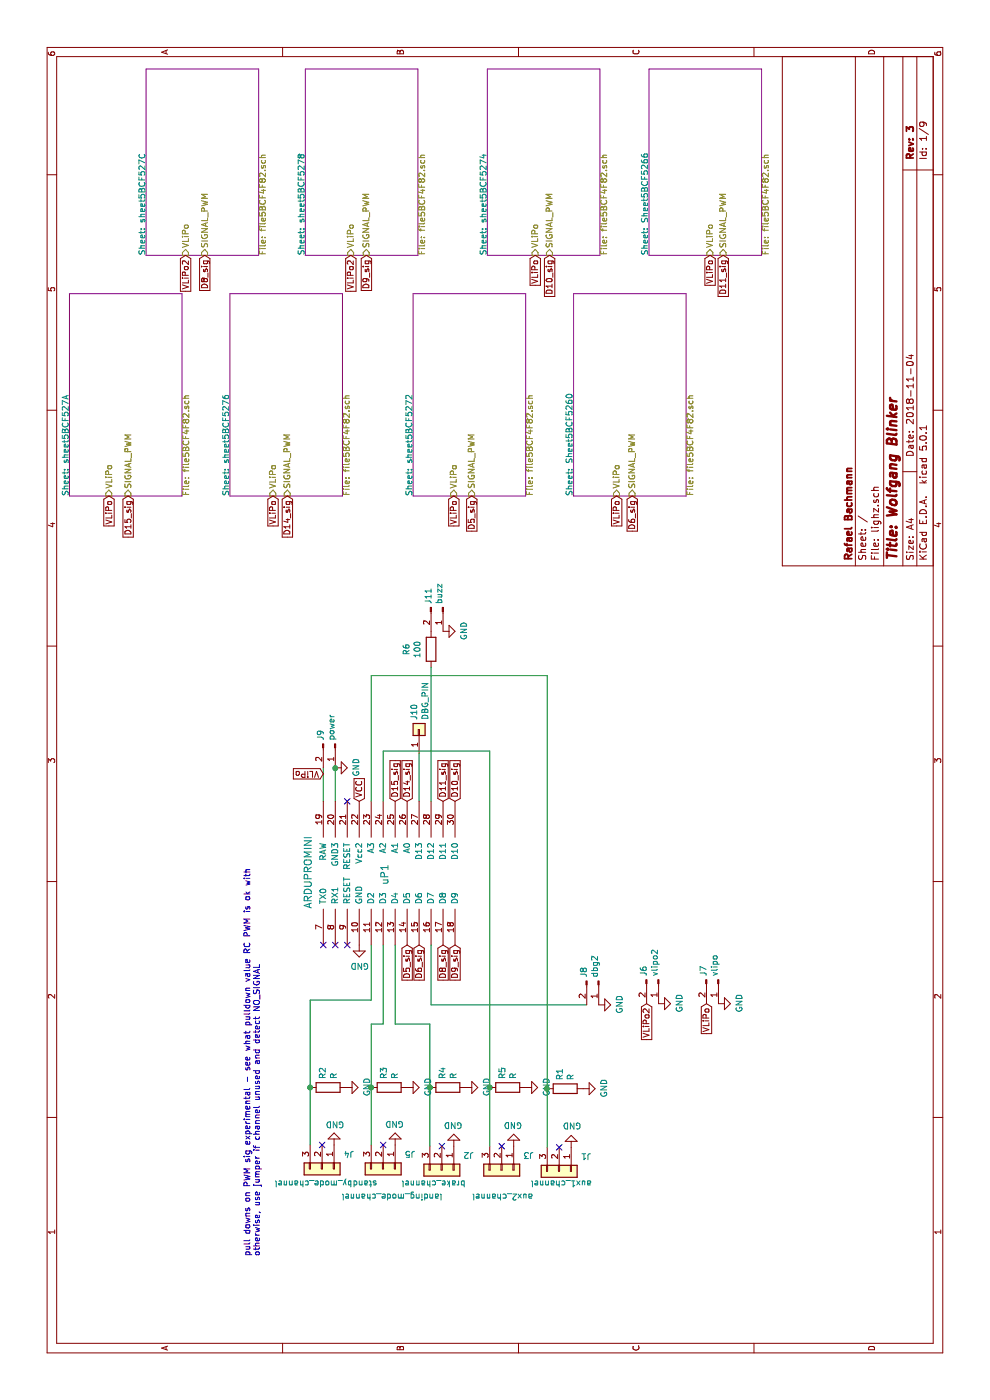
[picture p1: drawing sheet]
EESchema Schematic File Version 4
LIBS:lighz-cache
EELAYER 26 0
EELAYER END
$Descr A4 11693 8268
encoding utf-8
Sheet 1 9
Title "Wolfgang Blinker"
Date "2018-11-04"
Rev "3"
Comp "Rafael Bachmann"
Comment1 ""
Comment2 ""
Comment3 ""
Comment4 ""
$EndDescr
$Sheet
S 7550 4790 1690 940 
U 5BCF5261
F0 "Sheet5BCF5260" 50
F1 "file5BCF4F82.sch" 50
F2 "SIGNAL_PWM" I L 7550 5280 50 
F3 "VLiPo" I L 7550 5150 50 
$EndSheet
$Sheet
S 9560 5420 1560 940 
U 5BCF5267
F0 "Sheet5BCF5266" 50
F1 "file5BCF4F82.sch" 50
F2 "SIGNAL_PWM" I L 9560 6040 50 
F3 "VLiPo" I L 9560 5930 50 
$EndSheet
$Sheet
S 7550 3450 1690 940 
U 5BCF5272
F0 "sheet5BCF5272" 50
F1 "file5BCF4F82.sch" 50
F2 "SIGNAL_PWM" I L 7550 3940 50 
F3 "VLiPo" I L 7550 3790 50 
$EndSheet
$Sheet
S 9560 4070 1560 940 
U 5BCF5274
F0 "sheet5BCF5274" 50
F1 "file5BCF4F82.sch" 50
F2 "SIGNAL_PWM" I L 9560 4590 50 
F3 "VLiPo" I L 9560 4470 50 
$EndSheet
$Sheet
S 7550 1920 1690 940 
U 5BCF5276
F0 "sheet5BCF5276" 50
F1 "file5BCF4F82.sch" 50
F2 "SIGNAL_PWM" I L 7550 2400 50 
F3 "VLiPo" I L 7550 2280 50 
$EndSheet
$Sheet
S 9560 2550 1560 940 
U 5BCF5278
F0 "sheet5BCF5278" 50
F1 "file5BCF4F82.sch" 50
F2 "SIGNAL_PWM" I L 9560 3060 50 
F3 "VLiPo" I L 9560 2930 50 
$EndSheet
$Sheet
S 7550 580  1690 940 
U 5BCF527A
F0 "sheet5BCF527A" 50
F1 "file5BCF4F82.sch" 50
F2 "SIGNAL_PWM" I L 7550 1070 50 
F3 "VLiPo" I L 7550 910 50 
$EndSheet
$Sheet
S 9560 1220 1560 940 
U 5BCF527C
F0 "sheet5BCF527C" 50
F1 "file5BCF4F82.sch" 50
F2 "SIGNAL_PWM" I L 9560 1710 50 
F3 "VLiPo" I L 9560 1550 50 
$EndSheet
$Comp
L Connector_Generic:Conn_01x03 J4
U 1 1
P 1930 2690
F 0 "J4" V 1803 2870 50  0000 L CNN
F 1 "standby_mode_channel" V 2050 2290 50  0000 L CNN
F 2 "Connector_PinHeader_2.54mm:PinHeader_1x03_P2.54mm_Vertical" H 1930 2690 50  0001 C CNN
F 3 "~" H 1930 2690 50  0001 C CNN
	1    1930 2690
	-1   0    0    1   
$EndComp
$Comp
L Connector_Generic:Conn_01x03 J5
U 1 1
P 1930 3200
F 0 "J5" V 1803 3380 50  0000 L CNN
F 1 "landing_mode_channel" V 2160 2850 50  0000 L CNN
F 2 "Connector_PinHeader_2.54mm:PinHeader_1x03_P2.54mm_Vertical" H 1930 3200 50  0001 C CNN
F 3 "~" H 1930 3200 50  0001 C CNN
	1    1930 3200
	-1   0    0    1   
$EndComp
Text GLabel 5000 3400 2    50   Input ~ 0
D14_sig
Text GLabel 5000 3300 2    50   Input ~ 0
D15_sig
Text GLabel 3800 3400 0    50   Input ~ 0
D5_sig
Text GLabel 3800 3500 0    50   Input ~ 0
D6_sig
Text GLabel 3800 3700 0    50   Input ~ 0
D8_sig
Text GLabel 3800 3800 0    50   Input ~ 0
D9_sig
Text GLabel 5000 3800 2    50   Input ~ 0
D10_sig
Text GLabel 5000 3700 2    50   Input ~ 0
D11_sig
Text GLabel 7550 1070 0    50   Input ~ 0
D15_sig
Text GLabel 7550 2400 0    50   Input ~ 0
D14_sig
Text GLabel 7550 3940 0    50   Input ~ 0
D5_sig
Text GLabel 7550 5280 0    50   Input ~ 0
D6_sig
Text GLabel 9560 1710 0    50   Input ~ 0
D8_sig
Text GLabel 9560 3060 0    50   Input ~ 0
D9_sig
Text GLabel 9560 4590 0    50   Input ~ 0
D10_sig
Text GLabel 9560 6040 0    50   Input ~ 0
D11_sig
$Comp
L Connector:Conn_01x02_Male J9
U 1 1
P 5480 2800
F 0 "J9" H 5452 2680 50  0000 R CNN
F 1 "power" H 5452 2771 50  0000 R CNN
F 2 "Connector_PinHeader_2.54mm:PinHeader_1x02_P2.54mm_Vertical" H 5480 2800 50  0001 C CNN
F 3 "~" H 5480 2800 50  0001 C CNN
	1    5480 2800
	-1   0    0    1   
$EndComp
Wire Wire Line
	5280 2700 5000 2700
Wire Wire Line
	5000 2800 5280 2800
Text GLabel 5000 3000 2    50   Input ~ 0
VCC
$Comp
L power:GND #PWR05
U 1 1
P 2130 3300
F 0 "#PWR05" H 2130 3050 50  0001 C CNN
F 1 "GND" H 2135 3127 50  0000 C CNN
F 2 "" H 2130 3300 50  0001 C CNN
F 3 "" H 2130 3300 50  0001 C CNN
	1    2130 3300
	0    -1   -1   0   
$EndComp
$Comp
L power:GND #PWR02
U 1 1
P 2120 3790
F 0 "#PWR02" H 2120 3540 50  0001 C CNN
F 1 "GND" H 2125 3617 50  0000 C CNN
F 2 "" H 2120 3790 50  0001 C CNN
F 3 "" H 2120 3790 50  0001 C CNN
	1    2120 3790
	0    -1   -1   0   
$EndComp
$Comp
L power:GND #PWR015
U 1 1
P 5280 2800
F 0 "#PWR015" H 5280 2550 50  0001 C CNN
F 1 "GND" H 5285 2627 50  0000 C CNN
F 2 "" H 5280 2800 50  0001 C CNN
F 3 "" H 5280 2800 50  0001 C CNN
	1    5280 2800
	1    0    0    -1  
$EndComp
Connection ~ 5280 2800
Text GLabel 5230 2700 1    50   Input ~ 0
VLiPo
Text GLabel 7550 2280 0    50   Input ~ 0
VLiPo
Text GLabel 7550 910  0    50   Input ~ 0
VLiPo
$Comp
L Device:R R3
U 1 1
P 2610 3250
F 0 "R3" H 2680 3296 50  0000 L CNN
F 1 "R" H 2680 3205 50  0000 L CNN
F 2 "Resistor_SMD:R_0805_2012Metric" V 2540 3250 50  0001 C CNN
F 3 "~" H 2610 3250 50  0001 C CNN
	1    2610 3250
	1    0    0    -1  
$EndComp
$Comp
L power:GND #PWR08
U 1 1
P 2610 3400
F 0 "#PWR08" H 2610 3150 50  0001 C CNN
F 1 "GND" H 2615 3227 50  0000 C CNN
F 2 "" H 2610 3400 50  0001 C CNN
F 3 "" H 2610 3400 50  0001 C CNN
	1    2610 3400
	1    0    0    -1  
$EndComp
$Comp
L Device:R R4
U 1 1
P 2610 3740
F 0 "R4" H 2680 3786 50  0000 L CNN
F 1 "R" H 2680 3695 50  0000 L CNN
F 2 "Resistor_SMD:R_0805_2012Metric" V 2540 3740 50  0001 C CNN
F 3 "~" H 2610 3740 50  0001 C CNN
	1    2610 3740
	1    0    0    -1  
$EndComp
$Comp
L power:GND #PWR09
U 1 1
P 2610 3890
F 0 "#PWR09" H 2610 3640 50  0001 C CNN
F 1 "GND" H 2615 3717 50  0000 C CNN
F 2 "" H 2610 3890 50  0001 C CNN
F 3 "" H 2610 3890 50  0001 C CNN
	1    2610 3890
	1    0    0    -1  
$EndComp
$Comp
L Connector_Generic:Conn_01x01 J10
U 1 1
P 5600 3500
F 0 "J10" H 5679 3542 50  0000 L CNN
F 1 "DBG_PIN" H 5679 3451 50  0000 L CNN
F 2 "Connector_PinSocket_2.54mm:PinSocket_1x01_P2.54mm_Vertical" H 5600 3500 50  0001 C CNN
F 3 "~" H 5600 3500 50  0001 C CNN
	1    5600 3500
	1    0    0    -1  
$EndComp
$Comp
L power:GND #PWR013
U 1 1
P 3800 3000
F 0 "#PWR013" H 3800 2750 50  0001 C CNN
F 1 "GND" H 3805 2827 50  0000 C CNN
F 2 "" H 3800 3000 50  0001 C CNN
F 3 "" H 3800 3000 50  0001 C CNN
	1    3800 3000
	0    1    1    0   
$EndComp
$Comp
L power:GND #PWR01
U 1 1
P 2110 4770
F 0 "#PWR01" H 2110 4520 50  0001 C CNN
F 1 "GND" H 2180 4590 50  0000 R CNN
F 2 "" H 2110 4770 50  0001 C CNN
F 3 "" H 2110 4770 50  0001 C CNN
	1    2110 4770
	0    -1   -1   0   
$EndComp
$Comp
L power:GND #PWR04
U 1 1
P 2130 2790
F 0 "#PWR04" H 2130 2540 50  0001 C CNN
F 1 "GND" H 2200 2620 50  0000 R CNN
F 2 "" H 2130 2790 50  0001 C CNN
F 3 "" H 2130 2790 50  0001 C CNN
	1    2130 2790
	0    -1   -1   0   
$EndComp
NoConn ~ 2130 3200
NoConn ~ 2120 3690
$Comp
L Device:R R1
U 1 1
P 2600 4720
F 0 "R1" H 2670 4766 50  0000 L CNN
F 1 "R" H 2670 4675 50  0000 L CNN
F 2 "Resistor_SMD:R_0805_2012Metric" V 2530 4720 50  0001 C CNN
F 3 "~" H 2600 4720 50  0001 C CNN
	1    2600 4720
	1    0    0    -1  
$EndComp
$Comp
L power:GND #PWR06
U 1 1
P 2600 4870
F 0 "#PWR06" H 2600 4620 50  0001 C CNN
F 1 "GND" H 2605 4697 50  0000 C CNN
F 2 "" H 2600 4870 50  0001 C CNN
F 3 "" H 2600 4870 50  0001 C CNN
	1    2600 4870
	1    0    0    -1  
$EndComp
$Comp
L Device:R R2
U 1 1
P 2610 2740
F 0 "R2" H 2680 2786 50  0000 L CNN
F 1 "R" H 2680 2695 50  0000 L CNN
F 2 "Resistor_SMD:R_0805_2012Metric" V 2540 2740 50  0001 C CNN
F 3 "~" H 2610 2740 50  0001 C CNN
	1    2610 2740
	1    0    0    -1  
$EndComp
$Comp
L power:GND #PWR07
U 1 1
P 2610 2890
F 0 "#PWR07" H 2610 2640 50  0001 C CNN
F 1 "GND" H 2615 2717 50  0000 C CNN
F 2 "" H 2610 2890 50  0001 C CNN
F 3 "" H 2610 2890 50  0001 C CNN
	1    2610 2890
	1    0    0    -1  
$EndComp
Text Notes 1200 2180 0    50   ~ 0
pull downs on PWM sig experimental - see what pulldown value RC PWM is ok with\notherwise, use jumper if channel unused and detect NO_SIGNAL
NoConn ~ 3800 2800
NoConn ~ 3800 2900
NoConn ~ 5000 2900
Wire Wire Line
	5000 3500 5400 3500
$Comp
L Connector_Generic:Conn_01x03 J2
U 1 1
P 1920 3690
F 0 "J2" V 1793 3870 50  0000 L CNN
F 1 "brake_channel" V 2030 3350 50  0000 L CNN
F 2 "Connector_PinHeader_2.54mm:PinHeader_1x03_P2.54mm_Vertical" H 1920 3690 50  0001 C CNN
F 3 "~" H 1920 3690 50  0001 C CNN
	1    1920 3690
	-1   0    0    1   
$EndComp
NoConn ~ 2130 2690
$Comp
L Connector_Generic:Conn_01x03 J1
U 1 1
P 1910 4670
F 0 "J1" V 1783 4850 50  0000 L CNN
F 1 "aux1_channel" V 2010 4430 50  0000 L CNN
F 2 "Connector_PinHeader_2.54mm:PinHeader_1x03_P2.54mm_Vertical" H 1910 4670 50  0001 C CNN
F 3 "~" H 1910 4670 50  0001 C CNN
	1    1910 4670
	-1   0    0    1   
$EndComp
NoConn ~ 2110 4670
$Comp
L ArduProMiniTKB:ARDUPROMINI-6 uP1
U 1 1
P 5000 1600
F 0 "uP1" H 4390 -10 60  0000 C CNN
F 1 "ARDUPROMINI" H 4410 630 60  0000 C CNN
F 2 "ArduProMiniTKB:ArduProMini-6" H 5000 1600 60  0001 C CNN
F 3 "" H 5000 1600 60  0000 C CNN
	1    5000 1600
	1    0    0    -1  
$EndComp
Wire Wire Line
	3140 3590 2610 3590
Wire Wire Line
	2610 2590 3340 2590
NoConn ~ 3800 2700
$Comp
L Connector_Generic:Conn_01x03 J3
U 1 1
P 1920 4190
F 0 "J3" V 1793 4370 50  0000 L CNN
F 1 "aux2_channel" V 2140 3940 50  0000 L CNN
F 2 "Connector_PinHeader_2.54mm:PinHeader_1x03_P2.54mm_Vertical" H 1920 4190 50  0001 C CNN
F 3 "~" H 1920 4190 50  0001 C CNN
	1    1920 4190
	-1   0    0    1   
$EndComp
$Comp
L power:GND #PWR03
U 1 1
P 2120 4290
F 0 "#PWR03" H 2120 4040 50  0001 C CNN
F 1 "GND" H 2125 4117 50  0000 C CNN
F 2 "" H 2120 4290 50  0001 C CNN
F 3 "" H 2120 4290 50  0001 C CNN
	1    2120 4290
	0    -1   -1   0   
$EndComp
$Comp
L Device:R R5
U 1 1
P 2610 4240
F 0 "R5" H 2680 4286 50  0000 L CNN
F 1 "R" H 2680 4195 50  0000 L CNN
F 2 "Resistor_SMD:R_0805_2012Metric" V 2540 4240 50  0001 C CNN
F 3 "~" H 2610 4240 50  0001 C CNN
	1    2610 4240
	1    0    0    -1  
$EndComp
$Comp
L power:GND #PWR010
U 1 1
P 2610 4390
F 0 "#PWR010" H 2610 4140 50  0001 C CNN
F 1 "GND" H 2615 4217 50  0000 C CNN
F 2 "" H 2610 4390 50  0001 C CNN
F 3 "" H 2610 4390 50  0001 C CNN
	1    2610 4390
	1    0    0    -1  
$EndComp
NoConn ~ 2120 4190
Wire Wire Line
	6050 4570 6050 3100
Wire Wire Line
	5000 3100 6050 3100
Wire Wire Line
	3340 2590 3340 3100
Wire Wire Line
	3340 3100 3800 3100
Wire Wire Line
	2610 3100 3140 3100
Wire Wire Line
	3140 3100 3140 3200
Wire Wire Line
	3140 3200 3800 3200
Wire Wire Line
	3140 3300 3140 3590
Wire Wire Line
	3140 3300 3800 3300
Wire Wire Line
	2600 4570 6050 4570
Wire Wire Line
	2600 4570 2110 4570
Connection ~ 2600 4570
Wire Wire Line
	2120 4090 2610 4090
Connection ~ 2610 4090
Wire Wire Line
	2610 3590 2120 3590
Connection ~ 2610 3590
Wire Wire Line
	2130 3100 2610 3100
Connection ~ 2610 3100
Wire Wire Line
	2610 2590 2130 2590
Connection ~ 2610 2590
Text GLabel 9560 5930 0    50   Input ~ 0
VLiPo
Text GLabel 9560 4470 0    50   Input ~ 0
VLiPo
Text GLabel 7550 5150 0    50   Input ~ 0
VLiPo
Text GLabel 7550 3790 0    50   Input ~ 0
VLiPo
Text GLabel 9560 1550 0    50   Input ~ 0
VLiPo2
Text GLabel 9560 2930 0    50   Input ~ 0
VLiPo2
$Comp
L Device:R R6
U 1 1
P 6270 3600
F 0 "R6" V 6063 3600 50  0000 C CNN
F 1 "100" V 6154 3600 50  0000 C CNN
F 2 "Resistor_SMD:R_0805_2012Metric" V 6200 3600 50  0001 C CNN
F 3 "~" H 6270 3600 50  0001 C CNN
	1    6270 3600
	0    1    1    0   
$EndComp
Wire Wire Line
	5000 3600 6120 3600
$Comp
L Connector:Conn_01x02_Male J11
U 1 1
P 6620 3700
F 0 "J11" H 6592 3580 50  0000 R CNN
F 1 "buzz" H 6592 3671 50  0000 R CNN
F 2 "Connector_PinHeader_2.54mm:PinHeader_1x02_P2.54mm_Vertical" H 6620 3700 50  0001 C CNN
F 3 "~" H 6620 3700 50  0001 C CNN
	1    6620 3700
	-1   0    0    1   
$EndComp
$Comp
L power:GND #PWR016
U 1 1
P 6420 3700
F 0 "#PWR016" H 6420 3450 50  0001 C CNN
F 1 "GND" H 6425 3527 50  0000 C CNN
F 2 "" H 6420 3700 50  0001 C CNN
F 3 "" H 6420 3700 50  0001 C CNN
	1    6420 3700
	1    0    0    -1  
$EndComp
$Comp
L Connector:Conn_01x02_Male J7
U 1 1
P 3510 6000
F 0 "J7" H 3482 5880 50  0000 R CNN
F 1 "vlipo" H 3482 5971 50  0000 R CNN
F 2 "Connector_PinHeader_2.54mm:PinHeader_1x02_P2.54mm_Vertical" H 3510 6000 50  0001 C CNN
F 3 "~" H 3510 6000 50  0001 C CNN
	1    3510 6000
	-1   0    0    1   
$EndComp
Text GLabel 3310 5900 0    50   Input ~ 0
VLiPo
$Comp
L power:GND #PWR012
U 1 1
P 3310 6000
F 0 "#PWR012" H 3310 5750 50  0001 C CNN
F 1 "GND" H 3315 5827 50  0000 C CNN
F 2 "" H 3310 6000 50  0001 C CNN
F 3 "" H 3310 6000 50  0001 C CNN
	1    3310 6000
	1    0    0    -1  
$EndComp
$Comp
L Connector:Conn_01x02_Male J6
U 1 1
P 3510 5500
F 0 "J6" H 3482 5380 50  0000 R CNN
F 1 "vlipo2" H 3482 5471 50  0000 R CNN
F 2 "Connector_PinHeader_2.54mm:PinHeader_1x02_P2.54mm_Vertical" H 3510 5500 50  0001 C CNN
F 3 "~" H 3510 5500 50  0001 C CNN
	1    3510 5500
	-1   0    0    1   
$EndComp
$Comp
L power:GND #PWR011
U 1 1
P 3310 5500
F 0 "#PWR011" H 3310 5250 50  0001 C CNN
F 1 "GND" H 3315 5327 50  0000 C CNN
F 2 "" H 3310 5500 50  0001 C CNN
F 3 "" H 3310 5500 50  0001 C CNN
	1    3310 5500
	1    0    0    -1  
$EndComp
Text GLabel 3310 5400 0    50   Input ~ 0
VLiPo2
Wire Wire Line
	5420 4090 5420 3200
Wire Wire Line
	5420 3200 5000 3200
Wire Wire Line
	2610 4090 5420 4090
Wire Wire Line
	3800 3600 3300 3600
Wire Wire Line
	3300 3600 3300 4900
$Comp
L Connector:Conn_01x02_Male J8
U 1 1
P 3500 5000
F 0 "J8" H 3472 4880 50  0000 R CNN
F 1 "dbg2" H 3472 4971 50  0000 R CNN
F 2 "Connector_PinHeader_2.54mm:PinHeader_1x02_P2.54mm_Vertical" H 3500 5000 50  0001 C CNN
F 3 "~" H 3500 5000 50  0001 C CNN
	1    3500 5000
	-1   0    0    1   
$EndComp
$Comp
L power:GND #PWR0101
U 1 1
P 3300 5000
F 0 "#PWR0101" H 3300 4750 50  0001 C CNN
F 1 "GND" H 3305 4827 50  0000 C CNN
F 2 "" H 3300 5000 50  0001 C CNN
F 3 "" H 3300 5000 50  0001 C CNN
	1    3300 5000
	1    0    0    -1  
$EndComp
$EndSCHEMATC
